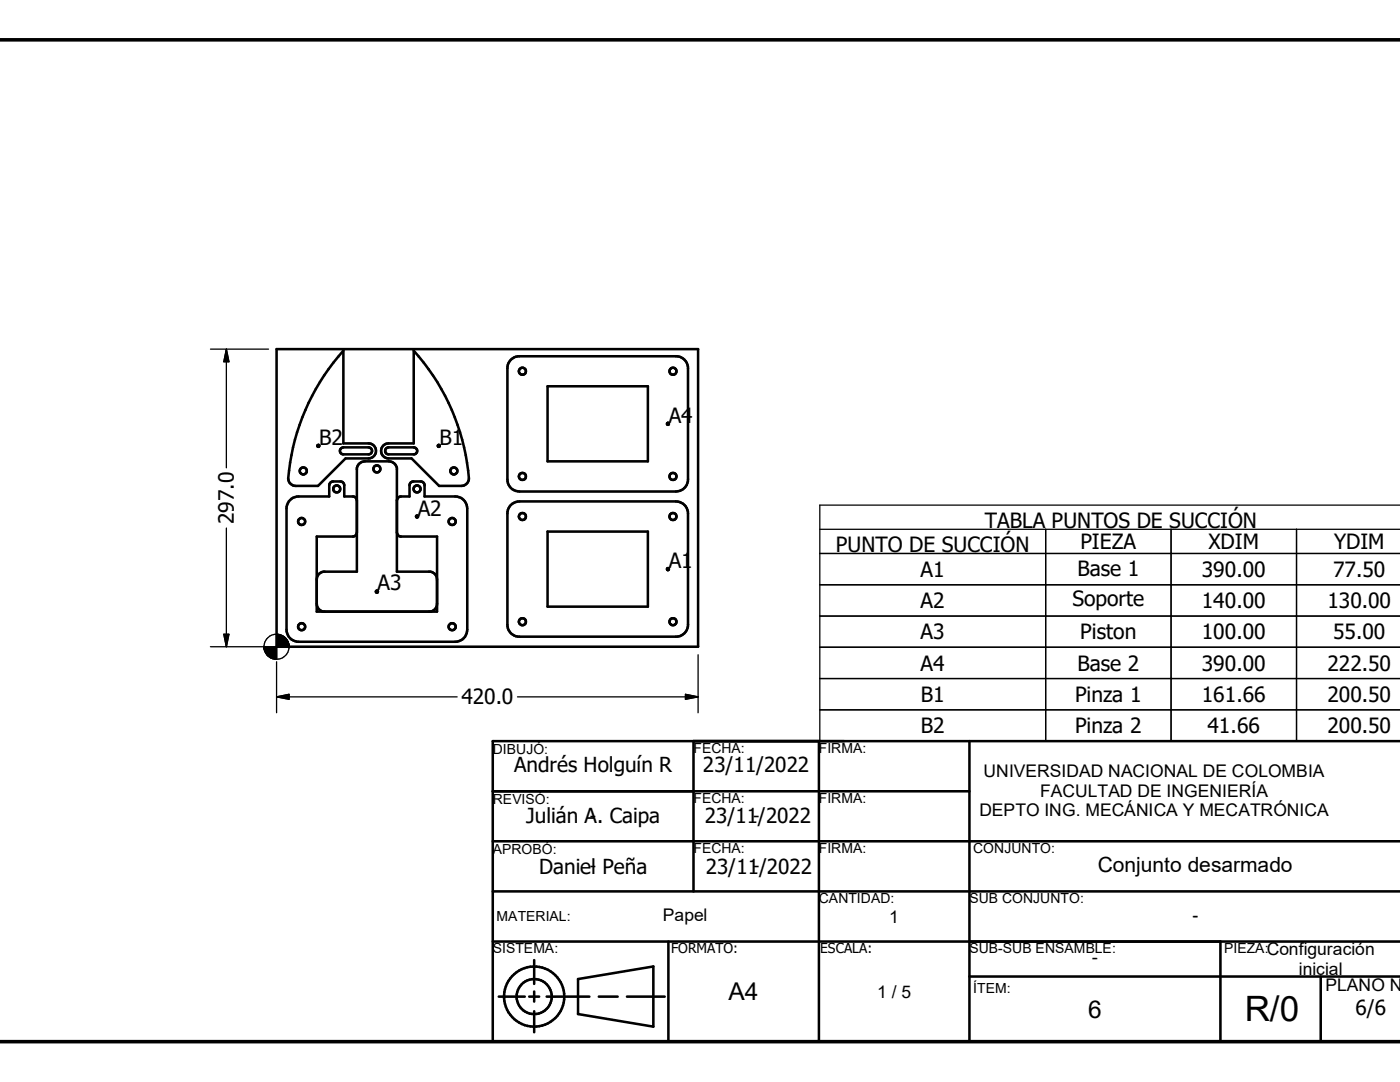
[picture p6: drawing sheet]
<svg xmlns="http://www.w3.org/2000/svg" width="279mm" height="216mm" viewBox="0 0 279 216" stroke-linecap="round" stroke-linejoin="round" font-family="sans-serif">
<g fill="none" stroke="#000" stroke-width=".51">
<path d="M55.2 69.7h84.1v59.3h-84.1zM68.5 70v18.5h5a1.5 1.5 0 0 1 1.5 1.5 1.5 1.5 0 0 1-1.5 1.5h-4.5l-5.5 5.5h-4.5a1.52 1.52 0 0 1-1.5-1.5 43.9 43.9 0 0 1 11-25.5zM82.6 70a43 43 0 0 1 11 25.8l-.5 .7-.7 .4-4.8 .1-5.5-5.5h-4.5a1.5 1.5 0 0 1-1.5-1.5 1.5 1.5 0 0 1 1.5-1.5h5zM102 71.8l.9-.6 .8-.1h31.2a2.38 2.38 0 0 1 2.4 2.4v22.2a2.43 2.43 0 0 1-2.4 2.4h-31.2a2.39 2.39 0 0 1-2.4-2.4v-22.2l.1-.8zM109.3 77.1h20v15h-20zM68 89.5l.5-.2h5a.7 .7 0 0 1 .8 .7 .7 .7 0 0 1-.8 .7h-5a.68 .68 0 0 1-.6-.4 .68 .68 0 0 1 .1-.8zM71.2 99.9l-.2-.6-.4-.2h-1.9v-2.4l-.2-.4-.6-.2h-1.4l-.6 .2-.2 .6v2.2h-6.1a2.43 2.43 0 0 0-2.4 2.4v24.1a2.43 2.43 0 0 0 2.4 2.5h31.2a2.43 2.43 0 0 0 2.5-2.5v-24.1a2.43 2.43 0 0 0-2.5-2.4h-6.1v-2.2l-.2-.6-.6-.2h-1.4l-.5 .2-.2 .4-.1 2.4h-1.9l-.3 .2-.3 .6M77 89.5l.6-.2h5a.7 .7 0 0 1 .7 .7 .7 .7 0 0 1-.7 .7h-5a.7 .7 0 0 1-.7-.4 .7 .7 0 0 1 .1-.8zM63.2 115.7a1.57 1.57 0 0 1 1.3-1.6h6.7v-20.7a1.65 1.65 0 0 1 1.6-1.3h4.8a1.64 1.64 0 0 1 1.6 1.3v20.7h6.7a1.58 1.58 0 0 1 1.3 1.6M71.2 106.2l-.2 .6-.6 .3h-7.2v14.9h24v-14.9h-7.2l-.5-.3-.3-.6M102 100.8l.9-.6 .8-.1h31.2a2.43 2.43 0 0 1 2.4 2.4v22.2a2.38 2.38 0 0 1-2.4 2.3h-31.2a2.35 2.35 0 0 1-2.4-2.3v-22.2l.1-.8zM109.3 106.1h20v14.9h-20z"/>
<path d="M63.2 120.4a1.57 1.57 0 0 0 1.3 1.6M87.2 120.4a1.58 1.58 0 0 1-1.3 1.6M98.3 157.9h95.2M138.4 147.9v30M163.4 147.9v60M193.5 147.9v60M279.4 147.9h-181.1v60h181.1M98.3 177.9h181.1M98.3 167.9h181.1M98.3 187.9h181.1M99.5 198.9h5.2M105.6 198.9h2"/>
<path d="M106.6 191.6v4.7M106.6 197.9v2M109.1 198.9h8.5M115.4 195.4l15-2.6v12.1l-15-2.6zM119.5 198.9h3.8M125.1 198.9h7.6M133.4 187.9v20M193.5 194.9h85.9M243.6 187.9v20M263.6 194.9v13M106.6 201.8v4.2"/>
<circle cx="104.3" cy="74.1" r=".7"/>
<circle cx="134.3" cy="74.1" r=".7"/>
<circle cx="60.5" cy="94" r=".7"/>
<circle cx="63.5" cy="89" r=".19"/>
<circle cx="67.2" cy="97.6" r=".69"/>
<circle cx="75.2" cy="93.6" r=".7"/>
<circle cx="83.2" cy="97.6" r=".69"/>
<circle cx="87.6" cy="89" r=".19"/>
<circle cx="90.6" cy="94" r=".7"/>
<circle cx="104.3" cy="95.1" r=".71"/>
<circle cx="133.3" cy="84.6" r=".2"/>
<circle cx="134.3" cy="95.1" r=".7"/>
<circle cx="60.2" cy="104.1" r=".7"/>
<circle cx="75.2" cy="118.1" r=".2"/>
<circle cx="83.2" cy="103.1" r=".2"/>
<circle cx="90.2" cy="104.1" r=".69"/>
<circle cx="104.3" cy="103.1" r=".71"/>
<circle cx="133.3" cy="113.6" r=".2"/>
<circle cx="134.3" cy="103.1" r=".7"/>
<circle cx="60.2" cy="125" r=".7"/>
<circle cx="90.2" cy="125.1" r=".7"/>
<circle cx="104.3" cy="124.1" r=".7"/>
<circle cx="134.3" cy="124.1" r=".7"/>
<circle cx="106.6" cy="198.9" r="3.5"/>
<circle cx="106.6" cy="198.9" r="6"/>
</g>
<path d="M0 7.9h279.4M-.1 207.9h279.5" fill="none" stroke="#000" stroke-width=".71"/>
<path d="M110.1 198.9h1" fill="none" stroke="#000" stroke-width=".2"/>
<g fill="none" stroke="#000" stroke-width=".25">
<path d="M42 69.7h11.6M45.2 69.7v23.7M45.2 69.7l.5 2.5h-1zM45.2 105.4v23.6M163.6 105.6h115.8M163.6 110.4h115.8M163.6 116.7h115.8M208.7 105.6v42.3M233.7 105.6v42.3M258.7 105.6v42.3M279.4 100.8h-115.8v47.1h115.8M42 129h10.8"/>
<path d="M44.7 126.6h1l-.5 2.4zM55.2 139.1h36M55.2 139.1l2.5-.6v1zM55.2 132v10.2M103.3 139.1h36M136.8 138.5l2.5 .6-2.5 .4zM139.3 130.6v11.6M163.6 122.9h115.8M163.6 129.1h115.8M163.6 135.4h115.8M163.6 141.6h115.8"/>
<circle cx="55.2" cy="129.1" r="2.5"/>
</g>
<g fill="#000" stroke="#000" stroke-width=".25">
<path d="M45.2 69.7l.5 2.5h-1zM44.7 126.6h1l-.5 2.4zM52.7 129l.1 .8zM52.7 129l.2 1.1zM52.7 129l.4 1.4zM52.7 129l.6 1.7zM52.7 129l.8 1.9-.2-.2zM52.7 129l1.1 2.2-.3-.3zM52.7 129l1.5 2.3-.4-.1zM52.7 129l1.8 2.5-.3-.2zM52.7 129l2.1 2.5h-.3zM52.7 129l2.5 2.5h-.4z"/>
<path d="M55.2 126.6l2.5 2.4h-2.5zM55.2 126.6v4.9zM52.7 129h2.5v2.5zM52.7 129h2.5zM57.6 128.3l.1 .7zM57.5 128l.2 1zM57.3 127.7l.4 1.3zM57.1 127.4l.6 1.6zM56.8 127.2l.3 .2 .6 1.6zM56.5 126.9l.3 .3 .9 1.8zM56.2 126.8l.3 .1 1.2 2.1zM55.9 126.7l.3 .1 1.5 2.2z"/>
<path d="M55.6 126.6l.3 .1 1.8 2.3zM55.2 126.6h.4l2.1 2.4zM55.2 139.1l2.5-.6v1zM136.8 138.5l2.5 .6-2.5 .4z"/>
</g>
<text font-size="7" x="248.4" y="203.8">R/0</text>
<g font-size="4.9">
<text x="145.4" y="199.6">A4</text>
<text x="217.2" y="203.1">6</text>
</g>
<g font-size="4.2">
<text x="63.7" y="88.8">B2</text>
<text x="87.7" y="88.8">B1</text>
<text x="133.5" y="84.5">A4</text>
<text x="46.7" y="104.6" transform="rotate(-90 46.7 104.6)">297.0</text>
<text x="83.4" y="102.9">A2</text>
<text x="196.6" y="105.3">TABLA PUNTOS DE SUCCIÓN</text>
<text x="133.5" y="113.4">A1</text>
<text x="166.8" y="110.1">PUNTO DE SUCCIÓN</text>
<text x="215.6" y="109.6">PIEZA</text>
<text x="241.2" y="109.6">XDIM</text>
<text x="266.2" y="109.6">YDIM</text>
<text x="75.4" y="117.8">A3</text>
<text x="183.7" y="115.1">A1</text>
<text x="215" y="115">Base 1</text>
<text x="239.9" y="115.1">390.00</text>
<text x="266.1" y="115.1">77.50</text>
<text x="183.7" y="121.3">A2</text>
<text x="214" y="120.9">Soporte</text>
<text x="239.9" y="121.3">140.00</text>
<text x="264.9" y="121.3">130.00</text>
<text x="183.7" y="127.5">A3</text>
<text x="215.6" y="127.5">Piston</text>
<text x="239.9" y="127.5">100.00</text>
<text x="266.1" y="127.5">55.00</text>
<text x="183.7" y="133.8">A4</text>
<text x="215" y="133.8">Base 2</text>
<text x="239.9" y="133.8">390.00</text>
<text x="264.9" y="133.8">222.50</text>
<text x="92.1" y="140.5">420.0</text>
<text x="183.8" y="140">B1</text>
<text x="214.5" y="140">Pinza 1</text>
<text x="239.9" y="140">161.66</text>
<text x="264.9" y="140">200.50</text>
<text x="183.8" y="146.3">B2</text>
<text x="214.5" y="146.3">Pinza 2</text>
<text x="241" y="146.3">41.66</text>
<text x="264.9" y="146.3">200.50</text>
<text x="219.1" y="173.9">Conjunto desarmado</text>
</g>
<g font-size="4.1">
<text x="102.6" y="154.1">Andrés Holguín R</text>
<text x="140.3" y="154.1">23/11/2022</text>
<text x="105" y="164.1">Julián A. Caipa</text>
<text x="140.7" y="164.3">23/11/2022</text>
<text x="107.6" y="174.5">Daniel Peña</text>
<text x="140.9" y="174.3">23/11/2022</text>
<text x="270.5" y="202.6">6/6</text>
</g>
<g font-size="3.5">
<text x="196.3" y="155.1">UNIVERSIDAD NACIONAL DE COLOMBIA</text>
<text x="207.6" y="159">FACULTAD DE INGENIERÍA</text>
<text x="117.7" y="164">-</text>
<text x="150.3" y="164">-</text>
<text x="195.5" y="162.9">DEPTO ING. MECÁNICA Y MECATRÓNICA</text>
<text x="117.7" y="173.9">-</text>
<text x="150.3" y="173.9">-</text>
<text x="132.3" y="183.8">Papel</text>
<text x="177.5" y="184.1">1</text>
<text x="238" y="183.8">-</text>
<text x="252.8" y="190.6">Configuración</text>
<text x="259.2" y="194.6">inicial</text>
<text x="264.5" y="197.8">PLANO N</text>
<text x="175" y="199.1">1 / 5</text>
</g>
<text font-size="3.4" x="217.9" y="192.4">-</text>
<g font-size="2.8">
<text x="98.4" y="150.4">DIBUJÓ:</text>
<text x="138.4" y="150.2">FECHA:</text>
<text x="163.4" y="150.2">FIRMA:</text>
<text x="98.4" y="160.4">REVISÓ:</text>
<text x="138.4" y="160.2">FECHA:</text>
<text x="163.4" y="160.2">FIRMA:</text>
<text x="98.4" y="170.3">APROBÓ:</text>
<text x="138.4" y="170.2">FECHA:</text>
<text x="163.4" y="170.2">FIRMA:</text>
<text x="194.2" y="170.2">CONJUNTO:</text>
<text x="99.1" y="183.8">MATERIAL:</text>
<text x="163.4" y="180.2">CANTIDAD:</text>
<text x="193.5" y="180.2">SUB CONJUNTO:</text>
<text x="98.4" y="190.2">SISTEMA:</text>
<text x="193.5" y="190.2">SUB-SUB ENSAMBLE:</text>
<text x="244.3" y="190.2">PIEZA:</text>
<text x="194.2" y="198.2">ÍTEM:</text>
</g>
<g font-size="2.7">
<text x="133.9" y="190.2">FORMATO:</text>
<text x="163.7" y="190.1">ESCALA:</text>
</g>
</svg>
